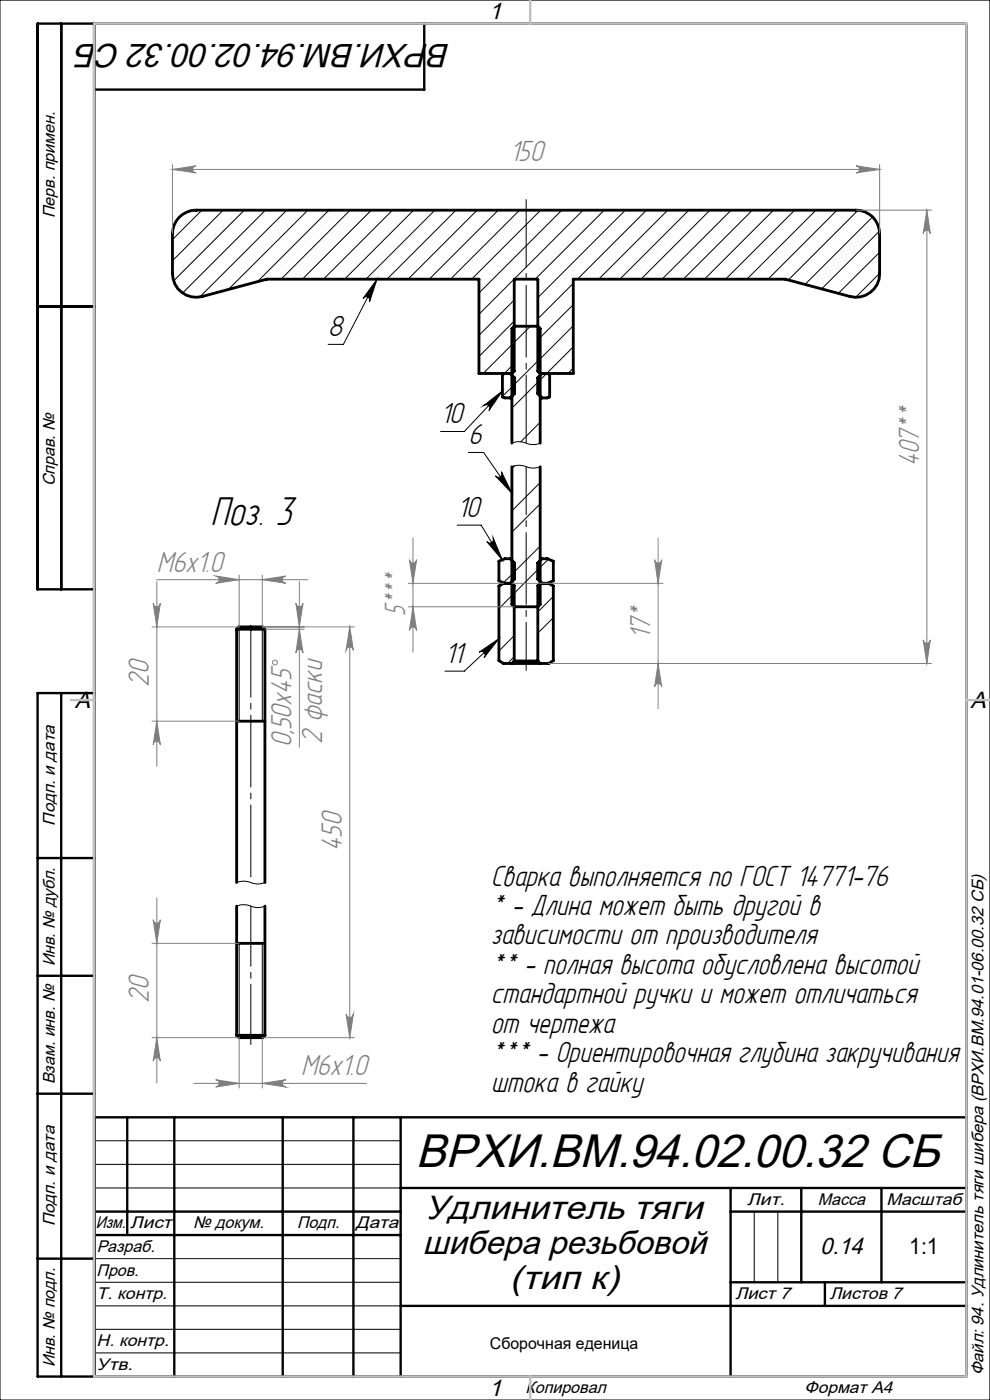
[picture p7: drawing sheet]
<svg xmlns="http://www.w3.org/2000/svg" width="210mm" height="297mm" viewBox="0 0 210 297" stroke-linecap="round" stroke-linejoin="round" font-family="sans-serif">
<g fill="none" stroke="#000" stroke-width=".21">
<path d="M0 0h210v297h-210zM42.8 44.6l-6.2 6.2M47.3 44.6l-10.7 10.7M51.8 44.6l-15 15M56.3 44.6l-17.6 17.6M60.8 44.6l-18.4 18.4M65.3 44.6l-16.8 16.8M69.8 44.6l-15.2 15.2M74.3 44.6l-14.7 14.6M78.8 44.6l-14.7 14.6M80 59.2l-7.2 13.9h-3.2M80 59.2l-1.6 4.8a.77 .77 0 0 0-.4-1 .77 .77 0 0 0-1 .3z"/>
<path d="M83.3 44.6l-14.7 14.6M87.7 44.6l-14.6 14.6M92.3 44.6l-14.7 14.6M96.7 44.6l-14.6 14.6M101.2 44.6l-14.6 14.6M105.7 44.6l-14.6 14.6M110.2 44.6l-14.6 14.6M114.7 44.6l-14.7 14.6M119.2 44.6l-17.6 17.6M123.7 44.6l-22.1 22.1M128.2 44.6l-14.7 14.6M132.6 44.6l-18.5 18.5"/>
<path d="M137.1 44.6l-14.6 14.6M141.6 44.6l-14.6 14.6M146.1 44.6l-14.6 14.6M150.6 44.6l-14.6 14.6M155.1 44.6l-14.7 14.6M159.6 44.6l-14.6 14.6M164.1 44.6l-14.7 14.6M168.6 44.6l-14.7 14.6M173.1 44.6l-14.7 14.6M177.6 44.6l-14.7 14.6M182 44.6l-14.8 14.8M185.1 46l-14.3 14.3"/>
<path d="M186.5 49l-12.2 12.3M186.6 53.5l-8.8 8.7M186.6 58l-5.1 5.1M109.1 63.6l-7.5 7.6M109.1 68.1l-7.5 7.5M109.1 77.1l-2.1 2.1M112.5 69.2l-10 10M121.6 69.1l-13 13M121.6 60.1l-7.5 7.5M121.6 73.6l-13 13M121.6 64.6l-7.5 7.5M121.6 78.1l-1.1 1.1"/>
<path d="M99.3 96h3.3l6 8.6M102.6 86l4-3.1-2.9 4.2a.76 .76 0 0 0 0-1 .76 .76 0 0 0-1.1-.1zM106.6 82.9l-8.1 8.6h-5M108.6 99l.5-.2a5.7 5.7 0 0 1 3.3 .4l.8 .1 1.4-.3M108.6 94l.3-.1a4.8 4.8 0 0 1 3.5 .4 3.8 3.8 0 0 0 2.2-.3M109.1 81.6l-2.5 2.5M109.2 98.8l-.6 .6M114.6 89.6l-4.1 4.1M97 111.4h5.1l4.4 7.4M103.3 114.9a.79 .79 0 0 0 1 .2 .79 .79 0 0 0 .3-1l1.9 4.7zM105.1 101a.77 .77 0 0 0 1.1 .1 .77 .77 0 0 0 .2-1l2.2 4.5zM114.6 102.4l-6 6"/>
<path d="M114.6 115.8l-6 6M114.6 106.9l-6 6M116.3 118.6l-2.2 2.3M50.7 133v20M55.6 133v20M101.6 138.4l4.2-2.9-3.1 4a.78 .78 0 0 0 0-1.1 .78 .78 0 0 0-1.1 0zM105.8 135.5l-7.3 6.9h-4.1M106.5 123.9l-.7 .7M109.1 134.8l-3.3 3.3M109.1 125.8l-3.3 3.3M109.1 139.3l-1.4 1.5M109.1 121.3l-2.3 2.3"/>
<path d="M114.6 120.3l-6 6.1M117.4 126.5l-3.3 3.3M117.4 131.1l-3.3 3.2M117.4 140l-.4 .4M50.2 192.2a4.7 4.7 0 0 1 3.8 .3h.8l1.4-.3M50.2 187.2l.2-.1a5.1 5.1 0 0 1 3.6 .4h.8l1.4-.3M50.7 200.1v20M55.6 200.1v20M20 242h65M20 247h65M20 252h65M160 257v15"/>
<path d="M165 257v15M20 267h65M20 272h65M20 277h65M20 282h65M20 287h65"/>
</g>
<g fill="none" stroke="#000" stroke-width=".6">
<path d="M38.1 46a5.2 5.2 0 0 1 3.5-1.4h140a4.9 4.9 0 0 1 5 5v8.5a5 5 0 0 1-6.3 4.8l-13.7-3.7h-45v20h-7l-.5-.5v-19.5h-5v19.5l-.5 .5h-7v-20h-45l-13.7 3.7a5 5 0 0 1-6.3-4.8v-8.5a5 5 0 0 1 1.5-3.6zM107.1 79.2l-.5 .2v4.8l.5 .2h1.1M108.2 79.2l.9 .9v3.4l-.9 .9M115 79.2l-.9 .9v3.4l.9 .9M116.1 79.2l.5 .2v4.8l-.5 .2h-1.1M108.2 84.4h.4M108.6 94v-24.3l.5-.5h5l.5 .5v24.3M108.6 99v29.2l.5 .5h5l.5-.5v-29.2M114.6 84.4h.4M108.2 118.5h.4M108.2 118.5l.9 .9v3.4l-.9 1M108.2 118.5h-1.1l-1.3 .6v4.1l1.3 .6"/>
<path d="M114.6 118.5h.4M115 118.5l-.9 .9v3.4l.9 1M115 118.5h1.1l1.3 .6v4.1l-1.3 .6M50.2 133.5h6M50.2 133.5l.5-.5h5l.5 .5M50.2 133.5v53.7M56.2 133.5v53.7M56 153h.2M108.6 140.8h6M109.1 140.2h5M109.1 140.2v-16l-.5-.4h-1.8l-1 .5v15.9l1 .6h1.8M109.1 140.2l-.5 .6"/>
<path d="M114.1 140.2v-16l.5-.4h1.8l1 .5v15.9l-1 .6h-1.8M114.1 140.2l.5 .6M50.2 192.2v27.4M56.2 192.2v27.4M50.2 219.6h6M50.2 219.6l.5 .5h5l.5-.5M50.2 200.1h.2"/>
</g>
<g fill="none" stroke="#808080" stroke-width=".21">
<path d="M36.6 34.9v14.7M36.6 35.9h150M36.6 35.9l5-.7a.76 .76 0 0 0-.7 .7 .76 .76 0 0 0 .7 .8zM181.6 35.2l5 .7-5 .8a.76 .76 0 0 0 .7-.8 .76 .76 0 0 0-.7-.7zM186.6 34.9v14.7M181.6 44.6h16M196.6 44.6l.7 5a.76 .76 0 0 0-.7-.8 .76 .76 0 0 0-.8 .8zM196.6 44.6v96.2M86.9 118.7a.76 .76 0 0 0 .7 .8 .76 .76 0 0 0 .8-.8l-.8 5.1zM87.6 114.1v24.3M138.9 118.7a.76 .76 0 0 0 .7 .8 .76 .76 0 0 0 .8-.8l-.8 5.1zM139.6 114.1v36.3"/>
<path d="M32.2 133h18.5M32.5 128a.76 .76 0 0 0 .7 .7 .76 .76 0 0 0 .8-.7l-.7 5zM33.2 123h32.1M33.3 123.4v39.2M45.8 122.2l4.9 .8-4.9 .8a.78 .78 0 0 0 .7-.8 .78 .78 0 0 0-.7-.8zM50.7 122v11M55.6 122v11M55.6 123l5-.8a.78 .78 0 0 0-.7 .8 .78 .78 0 0 0 .7 .8zM55.7 133h19.5M56.2 133.5h8.3M62.8 128a.76 .76 0 0 0 .7 .7 .76 .76 0 0 0 .8-.7l-.8 5zM63.5 133.5l.8 5a.76 .76 0 0 0-.8-.8 .76 .76 0 0 0-.7 .8z"/>
<path d="M63.5 123.4v35.1M74.2 133l.8 5a.78 .78 0 0 0-.8-.8 .78 .78 0 0 0-.8 .8zM74.2 133v87.1M86.6 128.7h22.5M86.6 123.8h20.2M87.6 128.7l.8 5a.76 .76 0 0 0-.8-.7 .76 .76 0 0 0-.7 .7zM108.6 123.8h32M195.8 135.7a.76 .76 0 0 0 .8 .8 .76 .76 0 0 0 .7-.8l-.7 5.1zM32.2 153h18.5M33.3 153l.7 5a.76 .76 0 0 0-.8-.7 .76 .76 0 0 0-.7 .7zM116.4 140.8h81.2M139.6 140.8l.8 4.9a.76 .76 0 0 0-.8-.7 .76 .76 0 0 0-.7 .7z"/>
<path d="M32.5 195.1a.76 .76 0 0 0 .7 .7 .76 .76 0 0 0 .8-.7l-.7 5zM33.3 190.5v39.2M32.2 200.1h18.5M73.4 215.1a.78 .78 0 0 0 .8 .7 .78 .78 0 0 0 .8-.7l-.8 5zM32.2 220.1h18.5v10.7M33.3 220.1l.7 5a.76 .76 0 0 0-.8-.7 .76 .76 0 0 0-.7 .7zM41.1 229.8h36.7M45.8 229.1l4.9 .7-4.9 .8a.78 .78 0 0 0 .7-.8 .78 .78 0 0 0-.7-.7zM55.6 220.1v10.7M55.6 229.8l5-.7a.78 .78 0 0 0-.7 .7 .78 .78 0 0 0 .7 .8zM55.7 220.1h19.5"/>
<circle cx="58.3" cy="140.6" r=".51"/>
</g>
<path d="M50.2 153h5.8M50.4 200.1h5.8" fill="none" stroke="#000" stroke-width=".6" stroke-linecap="butt"/>
<path d="M53.2 192.2v29.4" fill="none" stroke="#000" stroke-width=".21" stroke-dasharray="15.2 1.3 1.3 1.3" stroke-dashoffset="2.4"/>
<path d="M53.2 131.5v55.7" fill="none" stroke="#000" stroke-width=".21" stroke-dasharray="15.2 1.3 1.3 1.3" stroke-dashoffset="-1.2"/>
<path d="M111.6 99v43.2" fill="none" stroke="#000" stroke-width=".21" stroke-dasharray="15.2 1.3 1.3 1.3" stroke-dashoffset="5.1"/>
<path d="M111.6 42.3v51.7" fill="none" stroke="#000" stroke-width=".21" stroke-dasharray="15.2 1.3 1.3 1.3" stroke-dashoffset=".8"/>
<g fill="none" stroke="#000" stroke-width=".5">
<path d="M13 5v120M20 5v287M90 5v14h-70M8 65h12M20 125h-12v-120h197v287h-197v-145h12M13 147v145M8 182h12M8 207h12M8 232h12M20 237h185M27 237v25M37 237v55"/>
<path d="M60 237v55M75 237v55M85 237v55M20 257h65M85 252h120M155 252v40M155 257h50M170 252v20M187 252v20M8 267h12M20 262h65M85 277h120"/>
<path d="M155 272h50M175 272v5"/>
</g>
<path d="M20 5h185v287h-185zM112.5 0v5M15 148.5h5M205 148.5h5M112.5 292v5" fill="none" stroke="#c0c0c0" stroke-width=".5"/>
<path d="M101.6 138.4l4.2-2.9-3.1 4a.78 .78 0 0 0 0-1.1 .78 .78 0 0 0-1.1 0zM80 59.2l-1.6 4.8a.77 .77 0 0 0-.4-1 .77 .77 0 0 0-1 .3zM105.1 101a.77 .77 0 0 0 1.1 .1 .77 .77 0 0 0 .2-1l2.2 4.5zM102.6 86l4-3.1-2.9 4.2a.76 .76 0 0 0 0-1 .76 .76 0 0 0-1.1-.1zM103.3 114.9a.79 .79 0 0 0 1 .2 .79 .79 0 0 0 .3-1l1.9 4.7z" fill="#000"/>
<g fill="#808080">
<path d="M36.6 35.9l5-.7a.76 .76 0 0 0-.7 .7 .76 .76 0 0 0 .7 .8zM181.6 35.2l5 .7-5 .8a.76 .76 0 0 0 .7-.8 .76 .76 0 0 0-.7-.7zM45.8 122.2l4.9 .8-4.9 .8a.78 .78 0 0 0 .7-.8 .78 .78 0 0 0-.7-.8zM55.6 123l5-.8a.78 .78 0 0 0-.7 .8 .78 .78 0 0 0 .7 .8zM45.8 229.1l4.9 .7-4.9 .8a.78 .78 0 0 0 .7-.8 .78 .78 0 0 0-.7-.7zM55.6 229.8l5-.7a.78 .78 0 0 0-.7 .7 .78 .78 0 0 0 .7 .8z"/>
<path d="M195.8 135.7a.76 .76 0 0 0 .8 .8 .76 .76 0 0 0 .7-.8l-.7 5.1zM196.6 44.6l.7 5a.76 .76 0 0 0-.7-.8 .76 .76 0 0 0-.8 .8zM87.6 128.7l.8 5a.76 .76 0 0 0-.8-.7 .76 .76 0 0 0-.7 .7zM86.9 118.7a.76 .76 0 0 0 .7 .8 .76 .76 0 0 0 .8-.8l-.8 5.1zM139.6 140.8l.8 4.9a.76 .76 0 0 0-.8-.7 .76 .76 0 0 0-.7 .7zM138.9 118.7a.76 .76 0 0 0 .7 .8 .76 .76 0 0 0 .8-.8l-.8 5.1zM73.4 215.1a.78 .78 0 0 0 .8 .7 .78 .78 0 0 0 .8-.7l-.8 5zM74.2 133l.8 5a.78 .78 0 0 0-.8-.8 .78 .78 0 0 0-.8 .8zM63.5 133.5l.8 5a.76 .76 0 0 0-.8-.8 .76 .76 0 0 0-.7 .8zM62.8 128a.76 .76 0 0 0 .7 .7 .76 .76 0 0 0 .8-.7l-.8 5zM33.3 220.1l.7 5a.76 .76 0 0 0-.8-.7 .76 .76 0 0 0-.7 .7zM32.5 195.1a.76 .76 0 0 0 .7 .7 .76 .76 0 0 0 .8-.7l-.7 5z"/>
<path d="M32.5 128a.76 .76 0 0 0 .7 .7 .76 .76 0 0 0 .8-.7l-.7 5zM33.3 153l.7 5a.76 .76 0 0 0-.8-.7 .76 .76 0 0 0-.7 .7z"/>
</g>
<text font-size="10" x="88.2" y="247.6">ВРХИ.ВМ.94.02.00.32 СБ</text>
<text font-size="9.5" x="44.6" y="111.3">Поз. 3</text>
<g font-size="7.1">
<text x="95.6" y="9.3" transform="rotate(-180 95.6 9.3)">ВРХИ.ВМ.94.02.00.32 СБ</text>
<text x="90.2" y="258.6">Удлинитель тяги</text>
<text x="89.6" y="266.1">шибера резьбовой</text>
<text x="108.1" y="273.6">(тип к)</text>
</g>
<g font-size="6.9" fill="#808080">
<text x="108.1" y="34.2">150</text>
<text x="194.9" y="98.9" transform="rotate(-90 194.9 98.9)">407**</text>
<text x="33.2" y="121.3">M6x1.0</text>
<text x="86" y="130.7" transform="rotate(-90 86 130.7)">5***</text>
<text x="138" y="135.6" transform="rotate(-90 138 135.6)">17*</text>
<text x="31.6" y="145.7" transform="rotate(-90 31.6 145.7)">20</text>
<text x="61.9" y="158.5" transform="rotate(-90 61.9 158.5)">0,50х45</text>
<text x="68.3" y="157.8" transform="rotate(-90 68.3 157.8)">2 фаски</text>
<text x="72.5" y="180.5" transform="rotate(-90 72.5 180.5)">450</text>
<text x="31.6" y="212.8" transform="rotate(-90 31.6 212.8)">20</text>
<text x="63.9" y="228.1">M6x1.0</text>
</g>
<g font-size="6.9">
<text x="69.7" y="71.3">8</text>
<text x="93.5" y="89.8">10</text>
<text x="99.4" y="94.3">6</text>
<text x="97" y="109.7">10</text>
<text x="94.4" y="140.6">11</text>
<text x="104.1" y="187.9">Сварка выполняется по ГОСТ 14771-76</text>
<text x="104.1" y="194.1">* - Длина может быть другой в</text>
<text x="104.1" y="200.3">зависимости от производителя</text>
<text x="104.1" y="206.6">** - полная высота обусловлена высотой</text>
<text x="104.1" y="212.8">стандартной ручки и может отличаться</text>
<text x="104.1" y="219.1">от чертежа</text>
<text x="104.1" y="225.3">*** - Ориентировочная глубина закручивания</text>
<text x="104.1" y="231.6">штока в гайку</text>
</g>
<g font-size="5">
<text x="103.7" y="4.1">1</text>
<text x="15.9" y="150.1">A</text>
<text x="205.9" y="150.1">A</text>
<text x="174" y="266">0.14</text>
<text x="103.7" y="296.1">1</text>
</g>
<text font-size="4.8" x="192.9" y="266">1:1</text>
<g font-size="3.6">
<text x="11.6" y="46.3" transform="rotate(-90 11.6 46.3)">Перв. примен.</text>
<text x="11.6" y="103.2" transform="rotate(-90 11.6 103.2)">Справ. №</text>
<text x="11.6" y="175.1" transform="rotate(-90 11.6 175.1)">Подп. и дата</text>
<text x="11.6" y="205" transform="rotate(-90 11.6 205)">Инв. № дубл.</text>
<text x="11.6" y="230" transform="rotate(-90 11.6 230)">Взам. инв. №</text>
<text x="158.5" y="255.6">Лит.</text>
<text x="173.5" y="255.6">Масса</text>
<text x="188.1" y="255.6">Масштаб</text>
<text x="11.6" y="260.1" transform="rotate(-90 11.6 260.1)">Подп. и дата</text>
<text x="20.3" y="260.6">Изм.</text>
<text x="27.6" y="260.6">Лист</text>
<text x="41" y="260.6">№ докум.</text>
<text x="63" y="260.6">Подп.</text>
<text x="75.5" y="260.6">Дата</text>
<text x="20.5" y="265.6">Разраб.</text>
<text x="20.5" y="275.6">Т. контр.</text>
<text x="20.5" y="270.6">Пров.</text>
<text x="156" y="275.6">Лист 7</text>
<text x="176" y="275.6">Листов 7</text>
<text x="20.5" y="285.6">Н. контр.</text>
<text x="11.6" y="290" transform="rotate(-90 11.6 290)">Инв. № подл.</text>
<text x="20.5" y="290.6">Утв.</text>
<text x="208.6" y="291.8" transform="rotate(-90 208.6 291.8)">Файл: 94. Удлинитель тяги шибера (ВРХИ.ВМ.94.01-06.00.32 СБ)</text>
<text x="111.5" y="295.6">Копировал</text>
<text x="170.7" y="295.6">Формат А4</text>
</g>
<text font-size="3.4" x="103.9" y="286.1">Сборочная еденица</text>
</svg>
